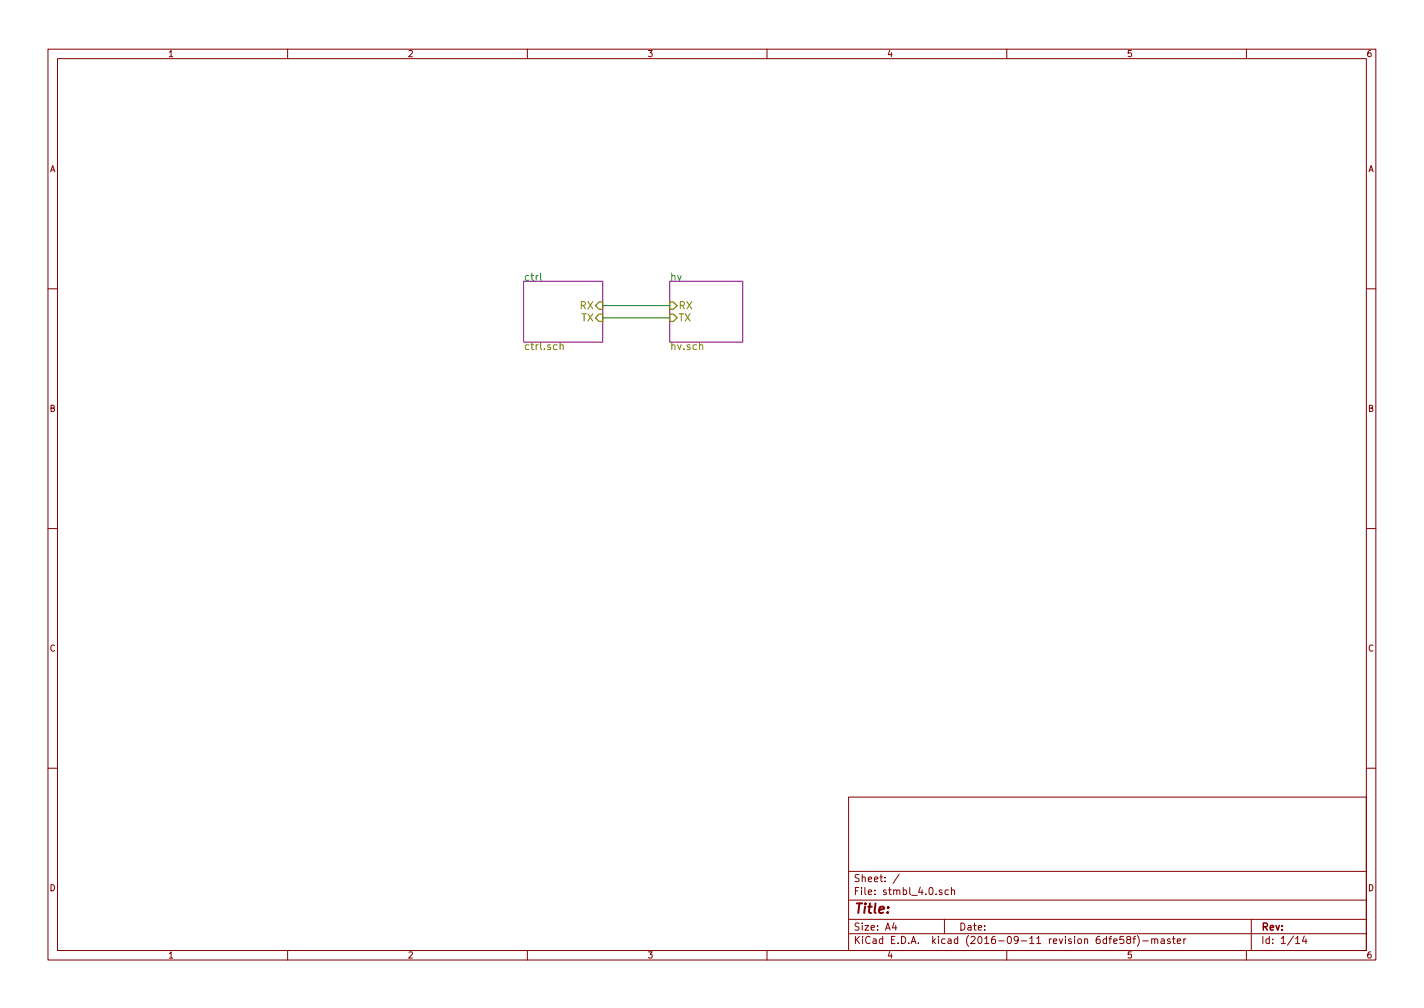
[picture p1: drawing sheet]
<svg xmlns="http://www.w3.org/2000/svg" width="297mm" height="210mm" viewBox="0 0 297 210" stroke-linecap="round" stroke-linejoin="round" font-family="sans-serif">
<g fill="none" stroke="#840000" stroke-width=".21">
<path d="M10 10.3h277v189.9h-277zM12 12.2h273v186.1h-273zM60 10.3v1.9M110 10.3v1.9M160 10.3v1.9M210 10.3v1.9M260 10.3v1.9M10 60.2h2M285 60.2h2M10 110.3h2M285 110.3h2M10 160.2h2"/>
<path d="M177 166.3h108v32h-108zM285 160.2h2M60 198.3v1.9M110 198.3v1.9M160 198.3v1.9M177 194.8h108M177 191.8h108M177 187.8h108M177 181.8h108M186.5 192.5l-.4 1h1M186.8 193v1M187.6 182.3l-1.3 2"/>
<path d="M196.5 185.7l-.4-.1-.2 .2 .1 .2 .5 .2v.3h-.6M197 191.8v3M197.8 185.7l-.4-.1-.3 .3 .1 .6 .2 .1 .4-.1M198.5 185.7l.2-.1 .4 .1v.9M198.5 185.1v1.5M210 198.3v1.9M232.3 196.3l.7-.1-.1-.3-.4-.1-.2 .2 .1 .7h.5M234.4 195.3h-.7l-.1 .7h.7l.1 .2v.5l-.2 .1-.6-.1M235.3 196l-.2-.2v-.3l.2-.2 .4 .1 .2 .2-.2 .3-.5 .1-.2 .3 .1 .4 .2 .1 .4-.1 .2-.2v-.2l-.3-.3M236.3 195.8h.6M236.9 195.3l-.4 .2v1.3M237.2 195.1a1.79 1.79 0 0 1 0 2.3"/>
<path d="M238.4 196.3h1.1M240.2 196l.2-.2 .4 .1 .1 .9M240.2 195.8v1M240.9 196l.2-.2 .3 .1 .1 .9M242.2 195.9h.6l.1 .9M242.9 196.2l-.5 .1-.3 .2 .3 .3 .5-.1M244.1 195.9l-.4-.1-.2 .2 .1 .3 .5 .1v.3h-.6M244.6 195.8h.5M244.8 195.3v1.3l.3 .2M245.6 196.3l.7-.1-.1-.3-.4-.1-.2 .2v.7h.6M246.9 195.8v1M247.4 195.8l-.5 .3"/>
<path d="M260 198.3v1.9M261 191.8v6.5M270.3 195.8l.4-.5v1.5M270.3 196.8h.8M272.1 195.2l-.4 1.1h.9M272.4 195.8v1"/>
</g>
<path d="M109.2 58.7h16.5v12.7h-16.5zM139.7 58.7h15.2v12.7h-15.2z" fill="none" stroke="#840084" stroke-width=".21"/>
<path d="M116.8 72l.2-.1 .4 .1 .1 .9M116.8 71.4v1.5M145.9 72l.3-.1 .3 .1 .1 .9" fill="none" stroke="#848400" stroke-width=".21"/>
<path d="M125 65.5h.7v1.6h-.7l-.8-.8zM125 63h.7v1.5h-.7l-.8-.8zM139.7 65.5h.8l.7 .8-.7 .8h-.8zM139.7 63h.8l.7 .7-.7 .8h-.8z" fill="none" stroke="#848400" stroke-width=".25"/>
<path d="M112.8 57v1.3l.2 .2" fill="none" stroke="#008484" stroke-width=".21"/>
<path d="M125.7 63.7h14M125.7 66.3h14" fill="none" stroke="#008400" stroke-width=".21"/>
<text font-size="2.8" fill="#840000" x="178" y="190.5">Title:</text>
<g font-size="2.1" fill="#008484">
<text x="109.2" y="58.6">ctrl</text>
<text x="139.7" y="58.6">hv</text>
</g>
<g font-size="2.1" fill="#848400">
<text x="121" y="64.5">RX</text>
<text x="141.5" y="64.5">RX</text>
<text x="121.2" y="67.1">TX</text>
<text x="141.5" y="67.1">TX</text>
<text x="109.2" y="73">ctrl.sch</text>
<text x="139.7" y="73">hv.sch</text>
</g>
<g font-size="2.1" fill="#840000">
<text x="178" y="184">Sheet: /</text>
<text x="178" y="186.7">File: stmbl_4.0.sch</text>
<text x="178" y="196.9">KiCad E.D.A. kicad (2016-09-11 revision 6dfe58f)-master</text>
<text x="178" y="194.1">Size: A4</text>
<text x="200" y="194.1">Date:</text>
<text x="263" y="194.1">Rev:</text>
<text x="263" y="196.9">Id: 1/14</text>
</g>
<g font-size="1.8" fill="#840000">
<text x="35" y="11.9">1</text>
<text x="85" y="11.9">2</text>
<text x="135" y="11.9">3</text>
<text x="185" y="11.9">4</text>
<text x="235" y="11.9">5</text>
<text x="285" y="11.9">6</text>
<text x="10.4" y="35.9">A</text>
<text x="285.4" y="35.9">A</text>
<text x="10.4" y="85.9">B</text>
<text x="285.4" y="85.9">B</text>
<text x="10.4" y="135.9">C</text>
<text x="285.4" y="135.9">C</text>
<text x="10.4" y="185.9">D</text>
<text x="285.4" y="185.9">D</text>
<text x="35" y="199.9">1</text>
<text x="85" y="199.9">2</text>
<text x="135" y="199.9">3</text>
<text x="185" y="199.9">4</text>
<text x="235" y="199.9">5</text>
<text x="285" y="199.9">6</text>
</g>
</svg>
